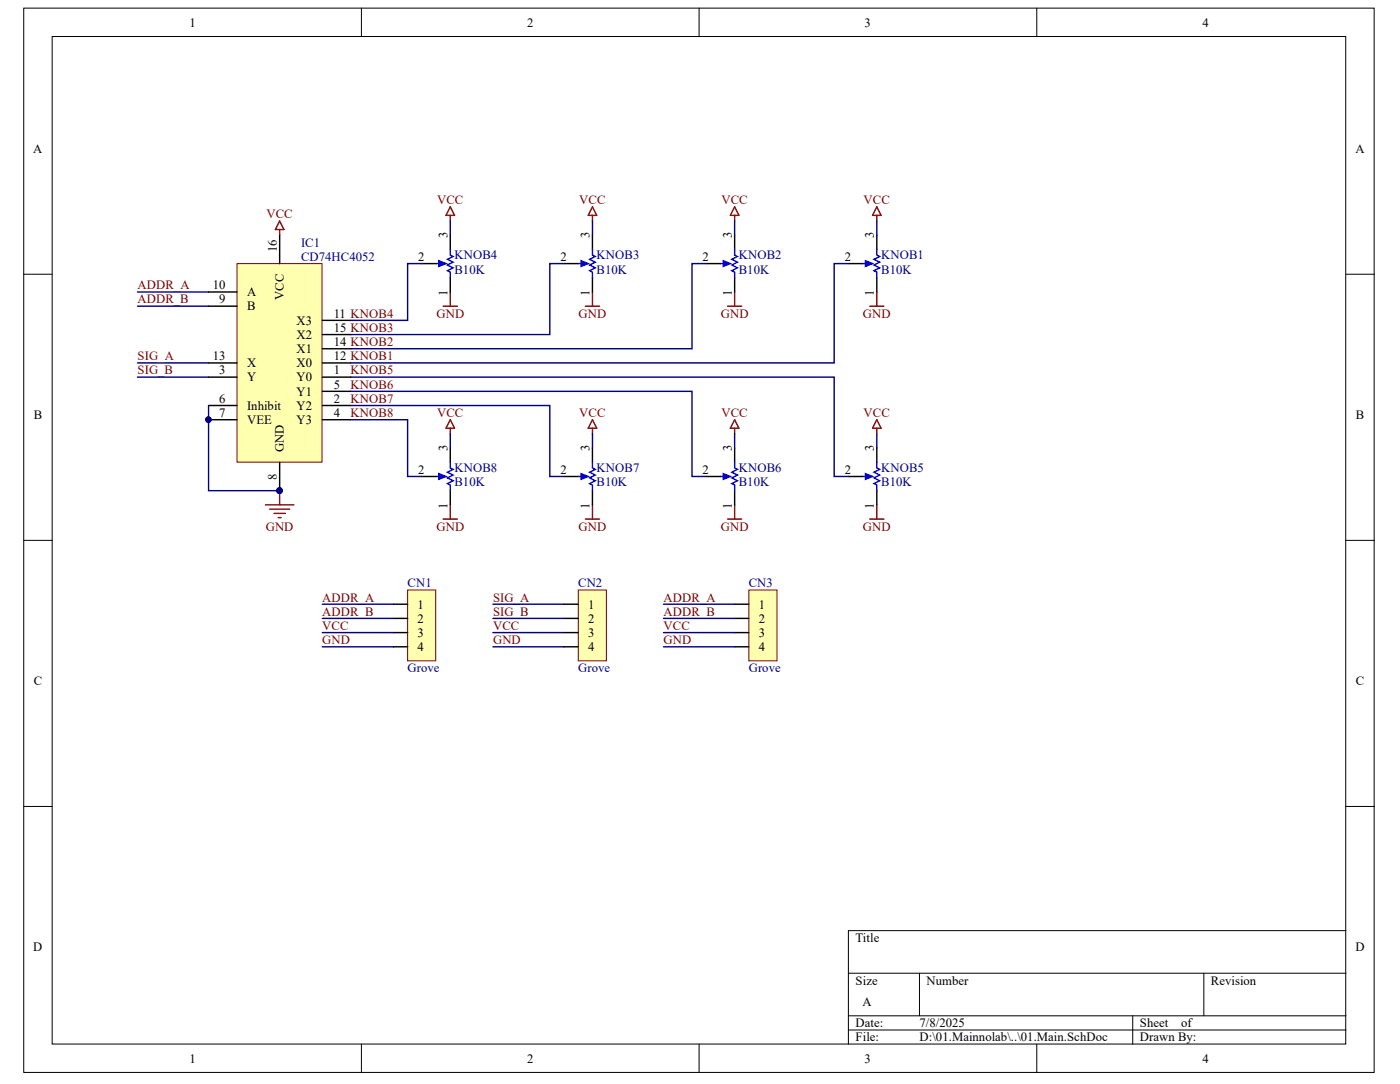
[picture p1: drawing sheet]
# Altium project Main.PrjPcb
1 sheet, 12 parts. Net scope: global (net labels, ports and power ports of the same name join across sheets).
Board file: 00.Main.PcbDoc

## Sheet 01.Main.SchDoc
size A

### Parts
CN1  Grove  [Grove-4P-180D]
CN2  Grove  [Grove-4P-180D]
CN3  Grove  [Grove-4P-180D]
IC1  CD74HC4052  [SOIC16]
KNOB1  B10K  [RV09]
KNOB2  B10K  [RV09]
KNOB3  B10K  [RV09]
KNOB4  B10K  [RV09]
KNOB5  B10K  [RV09]
KNOB6  B10K  [RV09]
KNOB7  B10K  [RV09]
KNOB8  B10K  [RV09]

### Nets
GND: CN1.4 CN2.4 CN3.4 IC1.6(Inhibit) IC1.7(VEE) IC1.8(GND) KNOB1.1 KNOB2.1 KNOB3.1 KNOB4.1 KNOB5.1 KNOB6.1 KNOB7.1 KNOB8.1
VCC: CN1.3 CN2.3 CN3.3 IC1.16(VCC) KNOB1.3 KNOB2.3 KNOB3.3 KNOB4.3 KNOB5.3 KNOB6.3 KNOB7.3 KNOB8.3
ADDR_A: CN1.1 CN3.1 IC1.10(A)
ADDR_B: CN1.2 CN3.2 IC1.9(B)
KNOB1: IC1.12(X0) KNOB1.2
KNOB2: IC1.14(X1) KNOB2.2
KNOB3: IC1.15(X2) KNOB3.2
KNOB4: IC1.11(X3) KNOB4.2
KNOB5: IC1.1(Y0) KNOB5.2
KNOB6: IC1.5(Y1) KNOB6.2
KNOB7: IC1.2(Y2) KNOB7.2
KNOB8: IC1.4(Y3) KNOB8.2
SIG_A: CN2.1 IC1.13(X)
SIG_B: CN2.2 IC1.3(Y)
